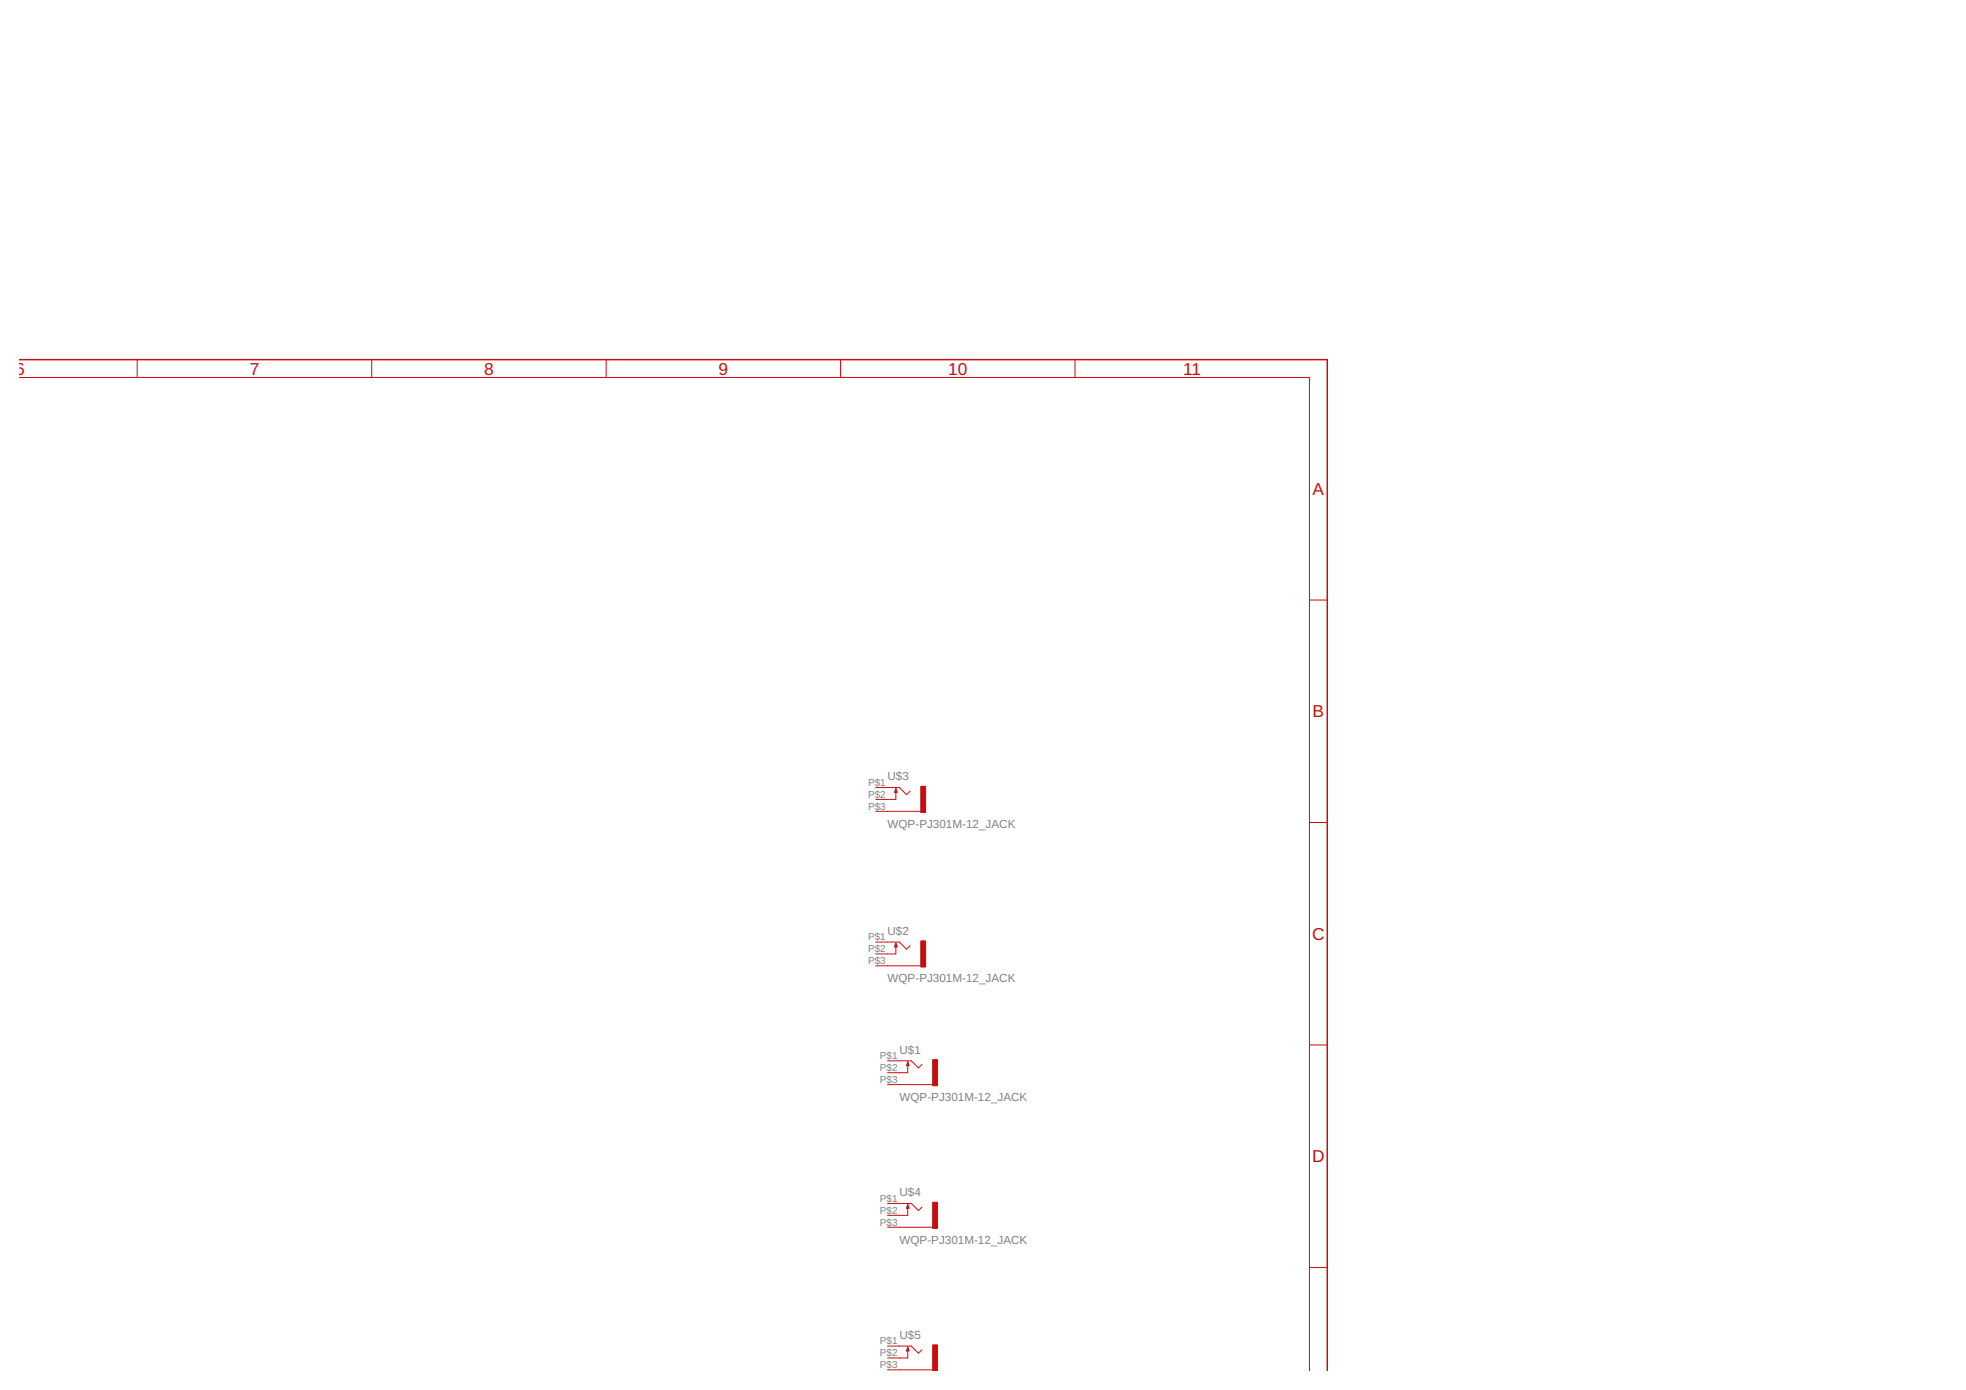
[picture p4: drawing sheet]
<svg xmlns="http://www.w3.org/2000/svg" width="420mm" height="297mm" viewBox="0 0 420 297" stroke-linecap="round" stroke-linejoin="round" font-family="sans-serif">
<path d="M4.1 76.9h279.6v216" fill="none" stroke="#c90d0c" stroke-width=".32"/>
<g fill="none" stroke="#c90d0c" stroke-width=".21">
<path d="M29.3 76.9v3.8M79.4 76.9v3.8M129.5 76.9v3.8M179.6 76.9v3.8M229.7 76.9v3.8M4.1 80.7h275.7v212.2M279.8 128.2h3.9M187.1 168.3h5.1l1.5 1.5 .8-.7M187.1 173.4h9.7M191.5 168.6v2.2h-4.4M279.8 175.8h3.9M187.1 201.3h5.1l1.5 1.5 .8-.7"/>
<path d="M187.1 206.4h9.7M191.5 201.6v2.3h-4.4M189.7 226.7h5.1l1.5 1.5 .7-.7M189.7 231.8h9.6M194 226.9v2.3h-4.3M279.8 223.3h3.9M189.7 257.2h5.1l1.5 1.5 .7-.8M194 257.4v2.3h-4.3M189.7 262.3h9.6M279.8 270.9h3.9M189.7 287.7h5.1l1.5 1.5 .7-.8M189.7 292.7h9.6"/>
<path d="M194 287.9v2.3h-4.3"/>
</g>
<path d="M191.5 168.6l.2 .7h-.5zM191.5 201.6l.2 .7h-.5zM194 226.9l.2 .8h-.5zM194 257.4l.2 .8h-.5zM194 287.9l.2 .8h-.5z" fill="none" stroke="#c90d0c" stroke-width=".25"/>
<g fill="#c90d0c" stroke="#c90d0c" stroke-width=".21">
<path d="M199.3 226.4h1v5.6h-1z"/>
<path d="M196.8 201.1h1v5.6h-1z"/>
<path d="M196.8 168h1v5.6h-1z"/>
<path d="M199.3 256.9h1v5.6h-1z"/>
<path d="M199.3 287.4h1v5.5h-1z"/>
</g>
<g font-size="3.7" fill="#c90d0c">
<text x="3.3" y="80.1">6</text>
<text x="53.4" y="80.1">7</text>
<text x="103.5" y="80.1">8</text>
<text x="153.6" y="80.1">9</text>
<text x="202.6" y="80.1">10</text>
<text x="252.9" y="80.1">11</text>
<text x="280.5" y="105.7">A</text>
<text x="280.5" y="153.3">B</text>
<text x="280.4" y="200.8">C</text>
<text x="280.4" y="248.4">D</text>
</g>
<g font-size="2.5" fill="#808080">
<text x="189.7" y="166.8">U$3</text>
<text x="189.7" y="176.9">WQP-PJ301M-12_JACK</text>
<text x="189.7" y="199.8">U$2</text>
<text x="189.7" y="209.9">WQP-PJ301M-12_JACK</text>
<text x="192.2" y="225.2">U$1</text>
<text x="192.2" y="235.3">WQP-PJ301M-12_JACK</text>
<text x="192.2" y="255.7">U$4</text>
<text x="192.2" y="265.8">WQP-PJ301M-12_JACK</text>
<text x="192.2" y="286.1">U$5</text>
</g>
<g font-size="2.1" fill="#808080">
<text x="185.5" y="167.9">P$1</text>
<text x="185.5" y="173">P$3</text>
<text x="185.5" y="170.5">P$2</text>
<text x="185.5" y="201">P$1</text>
<text x="185.5" y="203.5">P$2</text>
<text x="185.5" y="206">P$3</text>
<text x="188.1" y="226.3">P$1</text>
<text x="188.1" y="231.4">P$3</text>
<text x="188.1" y="228.9">P$2</text>
<text x="188.1" y="256.8">P$1</text>
<text x="188.1" y="261.9">P$3</text>
<text x="188.1" y="259.4">P$2</text>
<text x="188.1" y="287.3">P$1</text>
<text x="188.1" y="292.4">P$3</text>
<text x="188.1" y="289.8">P$2</text>
</g>
</svg>
